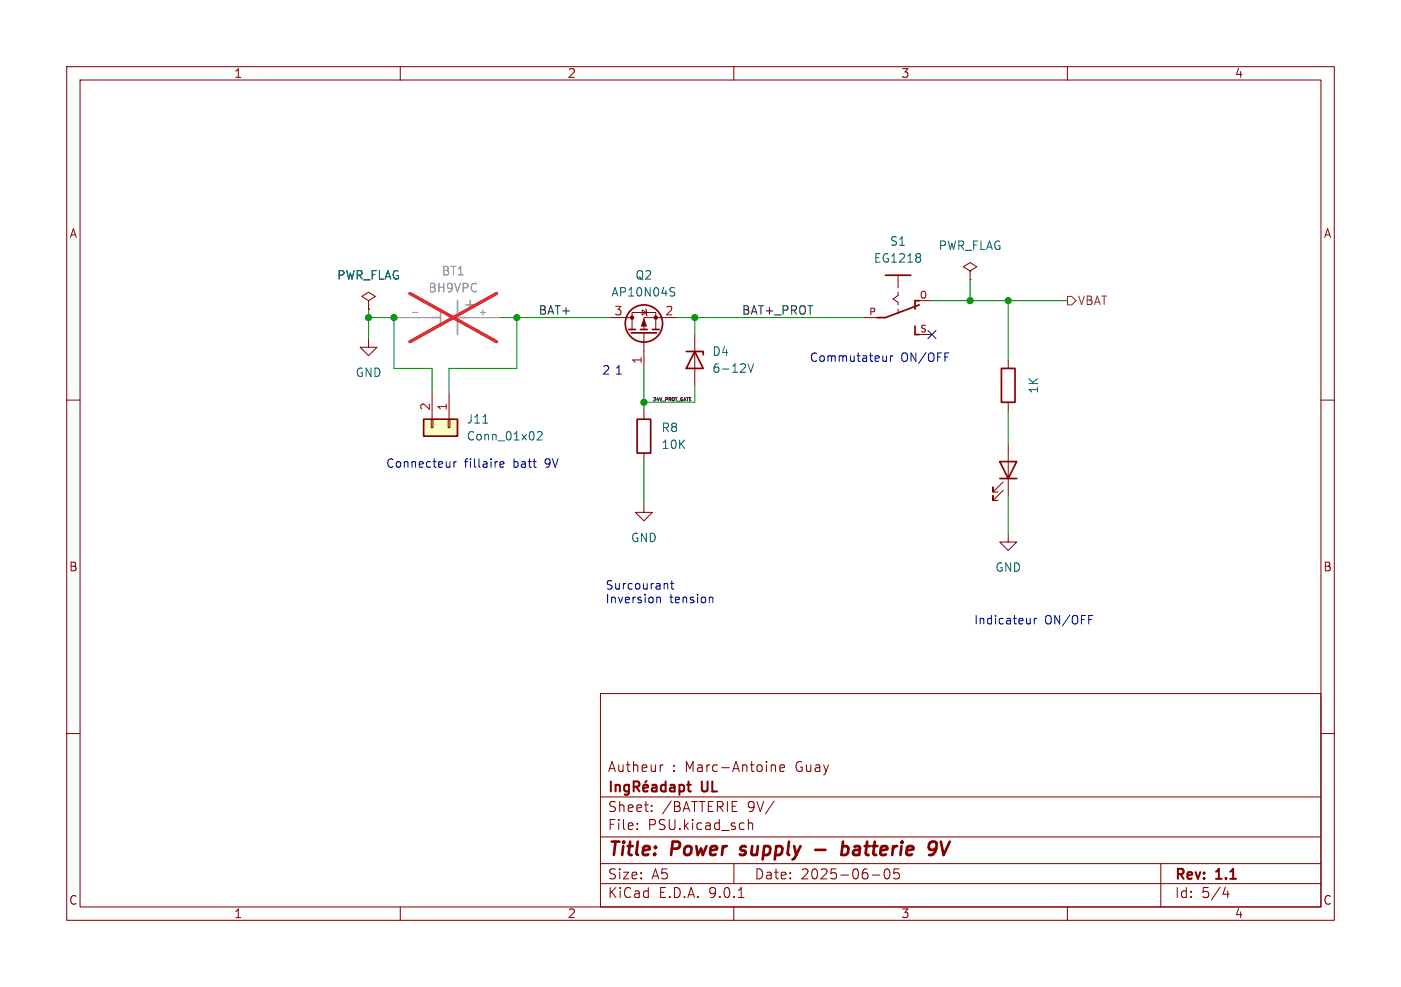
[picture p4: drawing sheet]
<svg xmlns="http://www.w3.org/2000/svg" width="210mm" height="148mm" viewBox="0 0 210 148" stroke-linecap="round" stroke-linejoin="round" font-family="sans-serif">
<g fill="none" stroke="#840000" stroke-width=".15">
<path d="M10 10h190v128h-190zM12 12h186v124h-186zM60 10v2M110 10v2M160 10v2M10 60h2M198 60h2M10 110h2M90 104h108v32h-108zM90 119.5h108M99.4 114.7l-.4 .1M115.7 114.8h.5v.9"/>
<path d="M116.9 115.2l.7-.2-.1-.2-.4-.1-.2 .2 .1 .7h.5M198 110h2M60 136v2M90 132.5h108M90 129.5h108M90 125.5h108M95.5 124.2v.2M95.5 123.5v.1M97.7 121.5v.2M97.7 120.8v.1M110 136v2M110 129.5v3"/>
<path d="M110.7 134.6h.8M112.2 122.9v1.5M112.2 123.5a.37 .37 0 0 1 .6 .1v.8M116 120.1l-1.2 1.9M130.8 131.2h1.1M132.7 130.4l.3-.1a.94 .94 0 0 1 0 1.5h-.1a.91 .91 0 0 1-.2-1.4zM134.8 130.3h-.8v.7l.2-.1h.5l.1 .2v.5l-.3 .2h-.3l-.2-.2M160 136v2M174 129.5v6.5M183.7 133l-.4 1.1h1M184 133.6v1"/>
</g>
<path d="M110.9 128.1l.2 .1M111.1 127l-.1 .3 .1 .1M122.2 127.4h1.5M126.3 127l.2-.1 .5 .1 .2 .3-.1 .5a.66 .66 0 0 1-1 .3M126.4 126.2l-.3 2M139.7 126.2h.4l.2 .2a1.47 1.47 0 0 1-.7 1.8M140.4 127.1a.66 .66 0 0 1-.9 .3M141 126.2l.4 2 1-2" fill="none" stroke="#840000" stroke-width=".4"/>
<g fill="none" stroke="#840000" stroke-width=".3">
<path d="M91.6 117.2v1.5M92.3 117.7v1M92.3 117.8a.37 .37 0 0 1 .6 .1v.8M94.3 117.8l-.5-.1-.2 .3v.4l.1 .2h.6M94.3 117.7v1.2a.41 .41 0 0 1-.7 .2M95 118h.6a.41 .41 0 0 0 .3-.4 .41 .41 0 0 0-.3-.4h-.6v1.5M95.3 118l.5 .7M96.4 118.2l.7-.2v-.2l-.5-.1-.2 .2 .1 .7h.6M96.9 117.1l-.2 .2M97.8 117.8h.5l.1 .9M98.4 118l-.5 .1a.29 .29 0 0 0-.2 .3 .29 .29 0 0 0 .2 .3l.5-.1M99.8 117.8l-.5-.1-.2 .3v.4l.1 .2h.6"/>
<path d="M99.8 117.2v1.5M100.5 117.8h.6v.9M101.1 118l-.5 .1a.29 .29 0 0 0-.2 .3 .29 .29 0 0 0 .2 .3l.5-.1M101.8 117.8l.5-.1 .3 .3v.4l-.2 .2h-.6M101.8 117.7v1.5M103 117.7h.6M103.2 117.2v1.3l.1 .1 .3 .1"/>
</g>
<path d="M63.5 62.9h5.1v2.5h-5.1z" fill="#ffffc2"/>
<g fill="none" stroke="#840000" stroke-width=".25">
<path d="M94.2 49.4h1M94.6 49.9h3.8M96 49.4h1M97.8 49.4h1M102.9 52.7h2.5v.5M104.1 52.7l1.3 2.5h-2.5zM132.7 41.3h3.8M137.2 48.9v1.3h.6M137.8 45.1h-.6v1.3M137.8 45.7l-5.1 1.9h-1.3M150.1 55.2h2v5.1h-2zM63.5 62.9h5.1v2.5h-5.1z"/>
<path d="M95.5 62.9h2v5h-2zM149.9 69.2h2.5l-1.3 2.6zM149.9 71.8h2.5"/>
<circle cx="96.5" cy="48.5" r="2.79"/>
</g>
<g fill="none" stroke="#840000" stroke-width=".15">
<path d="M55.2 45.1l1.1-.6-1.1-.7-1 .7 1 .6v1.3M55.2 46.4h.1M55.2 50.8v1.3h1.3l-1.3 1.2-1.2-1.2h1.2M64.8 59.1v3.8M67.3 59.1v3.8M91.4 47.6h3.3M94.7 49.4v-2.5h3.6v2.5M96.3 46.5l.6 .4-.6 .3zM96.5 49.9v5.3M96.8 46.4l.1 .1v.7l.1 .2M101.6 47.6h-5.1v1.8M104.1 50.2v7.6"/>
<path d="M129.5 47.6h2.6M134.6 41.3v1.9M134.6 43.8v.5l-.7 .5 .7 .5v.4M134.6 46.4v.6M137.2 45.1h2.5M137.2 50.2h2.5M145.4 40.6l1-.6-1-.6-1 .6 1 .6v1.3M145.4 41.9h.1M151.1 54v1.2M64.6 62.9h.3v1.2h-.3zM67.2 62.9h.2v1.2h-.2zM96.5 75.6v1.2h1.3l-1.3 1.3-1.3-1.3h1.3"/>
<path d="M96.5 61.6v1.3M96.5 67.9v1.3M150.4 73.5l-1.6 1.6v-.8v.8h.8M150.4 72.3l-1.6 1.5v-.8v.8h.8M151.1 60.3v1.3M151.1 66.7v7.6M151.1 80v1.3h1.3l-1.3 1.3-1.2-1.3h1.2"/>
</g>
<path d="M137.9 38.1l.1 .2-.1 .2M137.9 38.6l.1 .2-.1 .5M100.7 43.7l.3 .2 .1 .3-.2 .2h-.3M100.7 43.1l.4 .1M112.1 54.6l.4 1.2 .5-1.2M72.4 63.4h.7M80.5 64.8l.5-.1 .2 .1 .1 .3-.8 .9h.8" fill="none" stroke="#006464" stroke-width=".15"/>
<path d="M64.8 47.6h1.2M66 46.4v2.5M68.6 45.1v5.1M68.6 47.6h1.2M69.8 45.7h1.3M70.5 45.1v1.3" fill="none" stroke="#a1a1a1" stroke-width=".25"/>
<path d="M59.7 47.6h5.1M69.8 47.6h5.1" fill="none" stroke="#a1a1a1" stroke-width=".15"/>
<path d="M61.8 46.9h.8" fill="none" stroke="#aaa" stroke-width=".15"/>
<path d="M61.4 44l13 7.3M74.4 44l-13 7.3" fill="none" stroke="#e12e31" stroke-width=".46"/>
<g fill="#840000" stroke="#840000" stroke-width=".15">
<path d="M96.5 47.9l.4 1h-.8z"/>
<circle cx="94.7" cy="47.6" r=".25"/>
<circle cx="98.3" cy="47.6" r=".25"/>
</g>
<path d="M160 44.5h.7l.6 .6-.6 .6h-.7z" fill="none" stroke="#725600" stroke-width=".15"/>
<g fill="none" stroke="#009600" stroke-width=".15">
<path d="M55.2 46.4v4.4M55.2 47.6h4.5M59.1 47.6v7.6h5.7v3.9M74.9 47.6h16.5M77.5 47.6v7.6h-10.2v3.9M96.5 55.2v6.4M101.6 47.6h27.9M104.1 47.6v2.6M104.1 57.8v2.5h-7.6M139.7 45.1h20.3M145.4 41.9v3.2M151.1 45.1v8.9"/>
<path d="M96.5 69.2v6.4M151.1 61.6v5.1M151.1 74.3v5.7"/>
</g>
<path d="M139.1 49.6l1.2 1.2M140.3 49.6l-1.2 1.2" fill="none" stroke="#000084" stroke-width=".15"/>
<g fill="none" stroke="#0000c2" stroke-width=".15">
<path d="M132.9 53.3v.9M132.9 54.1l-.4 .1M133.5 53.3v.9M133.8 53.3l-.2 .1-.1 .2M68 69.2v.9M68.4 69.2l-.2 .1-.2 .2M74.9 69.6l.6-.1v-.2l-.4-.1-.2 .2 .1 .6h.5M98.5 89.5v.9M98.5 89.7l.1-.2 .3 .1 .1 .8M99.9 87.5l.2 .2v.6M100.5 87.5h.5M100.7 87.1v1.1l.3 .1"/>
<path d="M106.5 89.5l.3 .1 .1 .1v.7M154.4 92.7v.9M154.4 93.4l-.2 .2M155 92.7v.9M155.4 92.7l-.2 .1-.2 .2"/>
</g>
<g fill="#009600" stroke="#009600" stroke-width=".15">
<circle cx="77.5" cy="47.6" r=".46"/>
<circle cx="55.2" cy="47.6" r=".46"/>
<circle cx="104.1" cy="47.6" r=".46"/>
<circle cx="59.1" cy="47.6" r=".46"/>
<circle cx="96.5" cy="60.3" r=".46"/>
<circle cx="145.4" cy="45.1" r=".46"/>
<circle cx="151.1" cy="45.1" r=".46"/>
</g>
<g font-size="2.8" fill="#840000">
<text x="91" y="128.9">Title:</text>
<text x="100.7" y="128.9">Power</text>
<text x="111.8" y="128.9">supply</text>
<text x="128.6" y="128.9">batterie</text>
</g>
<g font-size="2.1" fill="#840000">
<text x="91" y="116">Autheur</text>
<text x="100.7" y="116">: Marc-Antoine</text>
<text x="105.2" y="119.2">UL</text>
<text x="119.4" y="116">Guay</text>
<text x="91" y="124.7">File:</text>
<text x="91" y="122">Sheet:</text>
<text x="97.1" y="124.7">PSU.kicad_sch</text>
<text x="99.2" y="122">/BATTERIE</text>
<text x="112.1" y="122">9V/</text>
<text x="91" y="134.9">KiCad</text>
<text x="91" y="132.1">Size:</text>
<text x="97.7" y="132.1">A5</text>
<text x="98.7" y="134.9">E.D.A.</text>
<text x="106.3" y="134.9">9.0.1</text>
<text x="113" y="132.1">Date:</text>
<text x="120" y="132.1">2025-06-05</text>
<text x="176" y="132.3">Rev:</text>
<text x="176" y="134.9">Id:</text>
<text x="180.1" y="134.9">5/4</text>
<text x="182.4" y="132.3">1.1</text>
</g>
<g font-size="1.8" fill="#840000">
<text x="35" y="11.9">1</text>
<text x="85" y="11.9">2</text>
<text x="135" y="11.9">3</text>
<text x="185" y="11.9">4</text>
<text x="10.3" y="35.9">A</text>
<text x="198.4" y="35.9">A</text>
<text x="10.3" y="85.9">B</text>
<text x="198.3" y="85.9">B</text>
<text x="10.3" y="135.9">C</text>
<text x="35" y="137.9">1</text>
<text x="85" y="137.9">2</text>
<text x="135" y="137.9">3</text>
<text x="185" y="137.9">4</text>
<text x="198.3" y="135.9">C</text>
</g>
<g font-size="1.8" fill="#989898">
<text x="66.1" y="41.5">BT1</text>
<text x="64.1" y="44">BH9VPC</text>
</g>
<g font-size="1.8" fill="#006464">
<text x="130.9" y="39.6">EG1218</text>
<text x="133.3" y="37.1">S1</text>
<text x="140.6" y="37.7">PWR_FLAG</text>
<text x="50.4" y="42.1">PWR_FLAG</text>
<text x="91.6" y="44.7">AP10N04S</text>
<text x="95.1" y="42.1">Q2</text>
<text x="106.7" y="53.6">D4</text>
<text x="53.2" y="56.7">GND</text>
<text x="106.7" y="56.1">6-12V</text>
<text x="155.8" y="59.1" transform="rotate(-90 155.8 59.1)">1K</text>
<text x="69.9" y="63.7">J11</text>
<text x="99.1" y="65">R8</text>
<text x="69.9" y="66.3">Conn_01x02</text>
<text x="99.1" y="67.5">10K</text>
<text x="94.5" y="81.5">GND</text>
<text x="149.1" y="86">GND</text>
</g>
<g font-size="1.8" fill="#0f0f0f">
<text x="80.6" y="47.3">BAT+</text>
<text x="111.1" y="47.3">BAT+_PROT</text>
</g>
<g font-size="1.8" fill="#a90000">
<text x="92" y="47.4">3</text>
<text x="99.6" y="47.4">2</text>
<text x="96.3" y="54.7" transform="rotate(-90 96.3 54.7)">1</text>
<text x="64.5" y="61.7" transform="rotate(-90 64.5 61.7)">2</text>
<text x="67.1" y="61.7" transform="rotate(-90 67.1 61.7)">1</text>
</g>
<text font-size="1.8" fill="#725600" x="161.5" y="45.9">VBAT</text>
<g font-size="1.8" fill="#0000c2">
<text x="90.2" y="56.3">2</text>
<text x="92.1" y="56.3">1</text>
<text x="121.3" y="54.4">Commutateur</text>
<text x="135" y="54.4">ON/OFF</text>
<text x="57.8" y="70.2">Connecteur</text>
<text x="69.6" y="70.2">fillaire</text>
<text x="77.1" y="70.2">batt</text>
<text x="82" y="70.2">9V</text>
<text x="90.7" y="88.5">Surcourant</text>
<text x="90.7" y="90.6">Inversion</text>
<text x="100.4" y="90.6">tension</text>
<text x="145.9" y="93.7">Indicateur</text>
<text x="156.6" y="93.7">ON/OFF</text>
</g>
<text font-size="1.4" fill="#aaa" x="71.6" y="47.4">+</text>
<g font-size="1.4" fill="#a90000">
<text x="130.2" y="47.4">P</text>
<text x="137.8" y="44.8">O</text>
<text x="137.8" y="49.9">S</text>
</g>
<text font-size=".7" fill="#0f0f0f" x="97.8" y="60.2">24V_PROT_GATE</text>
</svg>
